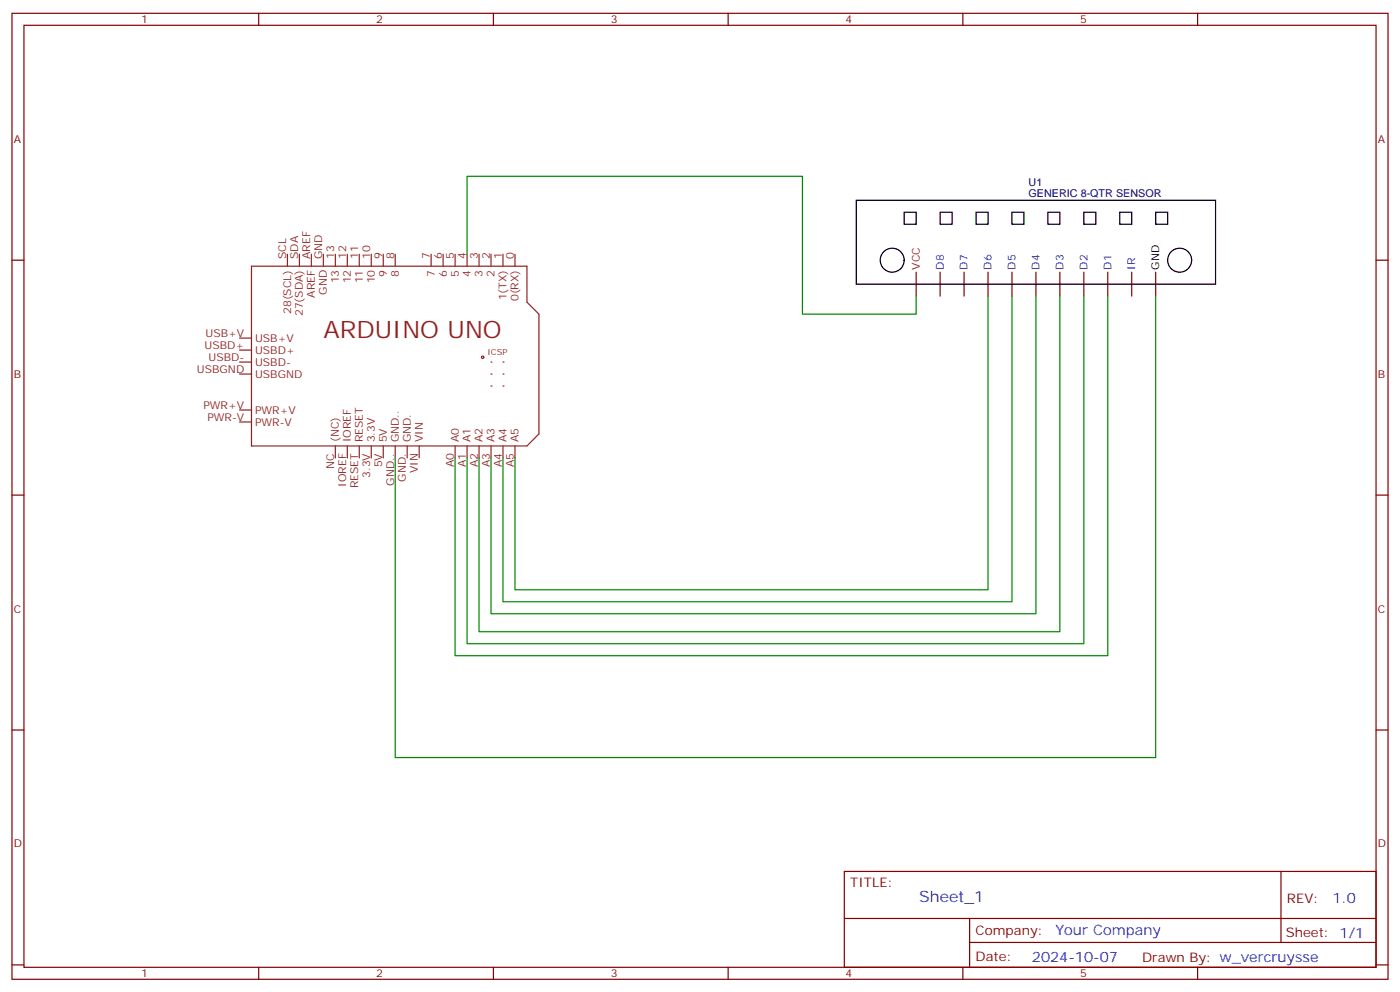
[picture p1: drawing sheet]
<svg xmlns="http://www.w3.org/2000/svg" width="412mm" height="292mm" viewBox="0 0 412 292" stroke-linecap="round" stroke-linejoin="round" font-family="sans-serif">
<g fill="none" stroke="#870000" stroke-width=".35">
<path d="M3.5 3.9h405.4v284.4h-405.4zM7.1 7.4h398.2v277.3h-398.2zM76.2 3.9v3.5M145.3 3.9v3.5M214.5 3.9v3.5M283.6 3.9v3.5M352.8 3.9v3.5M3.5 76.6h3.6M405.3 76.6h3.6M3.5 145.7h3.6M405.3 145.7h3.6M3.5 214.9h3.6"/>
<path d="M405.3 214.9h3.6M248.7 256.5h156.6v28.2h-156.6zM377.3 256.5v20.9M248.7 270.4h156.5M285.6 277.4h119.6M285.6 270.4v14.1M3.5 284h3.6M76.2 284.7v3.6M145.3 284.7v3.6M214.5 284.7v3.6M283.6 284.7v3.6M352.8 284.7v3.6"/>
<path d="M405.3 284h3.6"/>
</g>
<g fill="none" stroke="#8c2424" stroke-width=".35">
<path d="M74.1 78.4h81.1v10.5l3.5 3.6v35.2l-3.5 3.6h-81.1z"/>
<circle cx="142.2" cy="105.2" r=".35"/>
</g>
<g fill="#8c2424">
<circle cx="144.6" cy="106.6" r=".18"/>
<circle cx="144.6" cy="110.1" r=".18"/>
<circle cx="144.6" cy="113.6" r=".18"/>
<circle cx="148.2" cy="113.6" r=".18"/>
<circle cx="148.2" cy="110.1" r=".18"/>
<circle cx="148.2" cy="106.6" r=".18"/>
</g>
<g fill="none" stroke="#8c2424" stroke-width=".35">
<path d="M84.7 74.8v3.6M88.2 74.8v3.6M91.7 74.8v3.6M95.2 74.8v3.6M98.8 74.8v3.6M102.3 74.8v3.6M105.8 74.8v3.6M109.4 74.8v3.6M112.9 74.8v3.6M116.4 74.8v3.6M127 74.8v3.6M130.5 74.8v3.6"/>
<path d="M134.1 74.8v3.6M137.6 74.8v3.6M141.1 74.8v3.6M144.6 74.8v3.6M148.2 74.8v3.6M151.7 74.8v3.6M70.6 99.5h3.5M70.6 103h3.5M70.6 106.6h3.5M70.6 110.1h3.5M70.6 120.7h3.5M70.6 124.2h3.5"/>
<path d="M98.8 131.3v3.5M102.3 131.3v3.5M105.8 131.3v3.5M109.4 131.3v3.5M112.9 131.3v3.5M116.4 131.3v3.5M119.9 131.3v3.5M123.5 131.3v3.5M134.1 131.3v3.5M137.6 131.3v3.5M141.1 131.3v3.5M144.6 131.3v3.5"/>
<path d="M148.2 131.3v3.5M151.7 131.3v3.5"/>
</g>
<path d="M269.9 80.1v7.1M276.9 80.1v7.1M284 80.1v7.1M291 80.1v7.1M298.1 80.1v7.1M305.2 80.1v7.1M312.2 80.1v7.1M319.3 80.1v7.1M326.3 80.1v7.1M333.4 80.1v7.1M340.4 80.1v7.1" fill="none" stroke="#870000" stroke-width=".35"/>
<g fill="none" stroke="#000" stroke-width=".35">
<path d="M252.2 58.9h105.9v24.7h-105.9zM266.3 62.5h3.6v3.5h-3.6zM276.9 62.5h3.6v3.5h-3.6zM287.5 62.5h3.5v3.5h-3.5zM298.1 62.5h3.5v3.5h-3.5zM308.7 62.5h3.5v3.5h-3.5zM319.3 62.5h3.5v3.5h-3.5zM329.8 62.5h3.6v3.5h-3.6zM340.4 62.5h3.6v3.5h-3.6z"/>
<circle cx="262.8" cy="76.6" r="3.5"/>
<circle cx="347.5" cy="76.6" r="3.5"/>
</g>
<path d="M137.6 74.8v-22.9h98.8v40.6h33.5v-5.3M291 87.2v86.4h-139.3v-38.8M298.1 87.2v89.9h-149.9v-42.3M305.2 87.2v93.5h-160.6v-45.9M312.2 87.2v98.7h-171.1v-51.1M319.3 87.2v102.3h-181.7v-54.7M326.3 87.2v105.8h-192.2v-58.2M340.4 87.2v135.8h-224v-88.2" fill="none" stroke="#008700" stroke-width=".35"/>
<text font-size="7.1" fill="#8d2323" x="95.2" y="99.5">ARDUINO UNO</text>
<text font-size="4.6" fill="#00f" x="270.8" y="265.5">Sheet_1</text>
<g font-size="4.2" fill="#00f">
<text x="392.5" y="265.8">1.0</text>
<text x="310.9" y="275.3">Your Company</text>
<text x="304" y="283.1">2024-10-07</text>
</g>
<g font-size="3.9" fill="#800">
<text x="250.5" y="261.1">TITLE:</text>
<text x="379.1" y="265.8">REV:</text>
<text x="287.4" y="275.3">Company:</text>
<text x="378.7" y="275.9">Sheet: 1/1</text>
<text x="287.4" y="283">Date:</text>
<text x="336.4" y="283.1">Drawn By: w_vercruysse</text>
</g>
<g font-size="3.2" fill="#800">
<text x="41.6" y="6.9">1</text>
<text x="110.8" y="6.9">2</text>
<text x="179.9" y="6.9">3</text>
<text x="249.1" y="6.9">4</text>
<text x="318.2" y="6.9">5</text>
<text x="4.1" y="42">A</text>
<text x="405.9" y="42">A</text>
<text x="4.1" y="111.2">B</text>
<text x="405.9" y="111.2">B</text>
<text x="4.1" y="180.3">C</text>
<text x="405.9" y="180.3">C</text>
<text x="4.1" y="249.4">D</text>
<text x="405.9" y="249.4">D</text>
<text x="41.6" y="287.7">1</text>
<text x="110.8" y="287.7">2</text>
<text x="179.9" y="287.7">3</text>
<text x="249.1" y="287.7">4</text>
<text x="318.2" y="287.7">5</text>
</g>
<g font-size="3.2" fill="#000080">
<text x="303" y="57.9">GENERIC 8-QTR SENSOR</text>
<text x="303" y="54.6">U1</text>
</g>
<g font-size="3.2" fill="#8d2323">
<text x="84.3" y="76.2" transform="rotate(-90 84.3 76.2)">SCL</text>
<text x="87.8" y="76.2" transform="rotate(-90 87.8 76.2)">SDA</text>
<text x="91.4" y="76.2" transform="rotate(-90 91.4 76.2)">AREF</text>
<text x="94.9" y="76.2" transform="rotate(-90 94.9 76.2)">GND</text>
<text x="98.4" y="76.2" transform="rotate(-90 98.4 76.2)">13</text>
<text x="102" y="76.2" transform="rotate(-90 102 76.2)">12</text>
<text x="105.5" y="76.2" transform="rotate(-90 105.5 76.2)">11</text>
<text x="109" y="76.2" transform="rotate(-90 109 76.2)">10</text>
<text x="112.5" y="76.2" transform="rotate(-90 112.5 76.2)">9</text>
<text x="116.1" y="76.2" transform="rotate(-90 116.1 76.2)">8</text>
<text x="126.6" y="76.2" transform="rotate(-90 126.6 76.2)">7</text>
<text x="130.2" y="76.2" transform="rotate(-90 130.2 76.2)">6</text>
<text x="133.7" y="76.2" transform="rotate(-90 133.7 76.2)">5</text>
<text x="137.2" y="76.2" transform="rotate(-90 137.2 76.2)">4</text>
<text x="140.8" y="76.2" transform="rotate(-90 140.8 76.2)">3</text>
<text x="144.3" y="76.2" transform="rotate(-90 144.3 76.2)">2</text>
<text x="147.8" y="76.2" transform="rotate(-90 147.8 76.2)">1</text>
<text x="151.3" y="76.2" transform="rotate(-90 151.3 76.2)">0</text>
<text x="99.8" y="83.4" transform="rotate(-90 99.8 83.4)">13</text>
<text x="103.4" y="83.4" transform="rotate(-90 103.4 83.4)">12</text>
<text x="106.9" y="83.4" transform="rotate(-90 106.9 83.4)">11</text>
<text x="110.4" y="83.4" transform="rotate(-90 110.4 83.4)">10</text>
<text x="113.9" y="81.4" transform="rotate(-90 113.9 81.4)">9</text>
<text x="117.5" y="81.4" transform="rotate(-90 117.5 81.4)">8</text>
<text x="128.1" y="81.4" transform="rotate(-90 128.1 81.4)">7</text>
<text x="131.6" y="81.4" transform="rotate(-90 131.6 81.4)">6</text>
<text x="135.1" y="81.4" transform="rotate(-90 135.1 81.4)">5</text>
<text x="138.6" y="81.4" transform="rotate(-90 138.6 81.4)">4</text>
<text x="142.2" y="81.4" transform="rotate(-90 142.2 81.4)">3</text>
<text x="145.7" y="81.4" transform="rotate(-90 145.7 81.4)">2</text>
<text x="92.8" y="87.6" transform="rotate(-90 92.8 87.6)">AREF</text>
<text x="96.3" y="86.7" transform="rotate(-90 96.3 86.7)">GND</text>
<text x="149.2" y="88.4" transform="rotate(-90 149.2 88.4)">1(TX)</text>
<text x="152.8" y="88.7" transform="rotate(-90 152.8 88.7)">0(RX)</text>
<text x="85.7" y="92.5" transform="rotate(-90 85.7 92.5)">28(SCL)</text>
<text x="89.3" y="93.1" transform="rotate(-90 89.3 93.1)">27(SDA)</text>
<text x="60.5" y="99.2">USB+V</text>
<text x="75.1" y="100.6">USB+V</text>
<text x="60.3" y="102.7">USBD+</text>
<text x="61.4" y="106.2">USBD-</text>
<text x="75.1" y="104.1">USBD+</text>
<text x="75.1" y="107.6">USBD-</text>
<text x="58" y="109.7">USBGND</text>
<text x="75.1" y="111.2">USBGND</text>
<text x="59.9" y="120.3">PWR+V</text>
<text x="61.1" y="123.9">PWR-V</text>
<text x="75.1" y="121.7">PWR+V</text>
<text x="75.1" y="125.3">PWR-V</text>
<text x="99.8" y="130.2" transform="rotate(-90 99.8 130.2)">(NC)</text>
<text x="103.4" y="130.2" transform="rotate(-90 103.4 130.2)">IOREF</text>
<text x="106.9" y="130.2" transform="rotate(-90 106.9 130.2)">RESET</text>
<text x="110.4" y="130.2" transform="rotate(-90 110.4 130.2)">3.3V</text>
<text x="113.9" y="130.2" transform="rotate(-90 113.9 130.2)">5V</text>
<text x="117.5" y="130.2" transform="rotate(-90 117.5 130.2)">GND..</text>
<text x="121" y="130.2" transform="rotate(-90 121 130.2)">GND.</text>
<text x="124.5" y="130.2" transform="rotate(-90 124.5 130.2)">VIN</text>
<text x="135.1" y="130.2" transform="rotate(-90 135.1 130.2)">A0</text>
<text x="138.6" y="130.2" transform="rotate(-90 138.6 130.2)">A1</text>
<text x="142.2" y="130.2" transform="rotate(-90 142.2 130.2)">A2</text>
<text x="145.7" y="130.2" transform="rotate(-90 145.7 130.2)">A3</text>
<text x="149.2" y="130.2" transform="rotate(-90 149.2 130.2)">A4</text>
<text x="152.8" y="130.2" transform="rotate(-90 152.8 130.2)">A5</text>
<text x="98.4" y="138" transform="rotate(-90 98.4 138)">NC</text>
<text x="112.5" y="137.6" transform="rotate(-90 112.5 137.6)">5V</text>
<text x="133.7" y="137.6" transform="rotate(-90 133.7 137.6)">A0</text>
<text x="137.2" y="137.6" transform="rotate(-90 137.2 137.6)">A1</text>
<text x="140.8" y="137.6" transform="rotate(-90 140.8 137.6)">A2</text>
<text x="144.3" y="137.6" transform="rotate(-90 144.3 137.6)">A3</text>
<text x="147.8" y="137.6" transform="rotate(-90 147.8 137.6)">A4</text>
<text x="151.3" y="137.6" transform="rotate(-90 151.3 137.6)">A5</text>
<text x="102" y="143.3" transform="rotate(-90 102 143.3)">IOREF</text>
<text x="105.5" y="143.7" transform="rotate(-90 105.5 143.7)">RESET</text>
<text x="109" y="140.7" transform="rotate(-90 109 140.7)">3.3V</text>
<text x="116.1" y="143" transform="rotate(-90 116.1 143)">GND..</text>
<text x="119.6" y="141.8" transform="rotate(-90 119.6 141.8)">GND.</text>
<text x="123.1" y="139.3" transform="rotate(-90 123.1 139.3)">VIN</text>
</g>
<text font-size="3.2" fill="#c00" x="270.9" y="79.4" transform="rotate(-90 270.9 79.4)">VCC</text>
<g font-size="3.2" fill="#00f">
<text x="278" y="79.4" transform="rotate(-90 278 79.4)">D8</text>
<text x="285" y="79.4" transform="rotate(-90 285 79.4)">D7</text>
<text x="292.1" y="79.4" transform="rotate(-90 292.1 79.4)">D6</text>
<text x="299.2" y="79.4" transform="rotate(-90 299.2 79.4)">D5</text>
<text x="306.2" y="79.4" transform="rotate(-90 306.2 79.4)">D4</text>
<text x="313.3" y="79.4" transform="rotate(-90 313.3 79.4)">D3</text>
<text x="320.3" y="79.4" transform="rotate(-90 320.3 79.4)">D2</text>
<text x="327.4" y="79.4" transform="rotate(-90 327.4 79.4)">D1</text>
<text x="334.4" y="79.4" transform="rotate(-90 334.4 79.4)">IR</text>
</g>
<text font-size="3.2" x="341.5" y="79.4" transform="rotate(-90 341.5 79.4)">GND</text>
<text font-size="2.5" fill="#8d2323" x="143.6" y="104.5">ICSP</text>
</svg>
